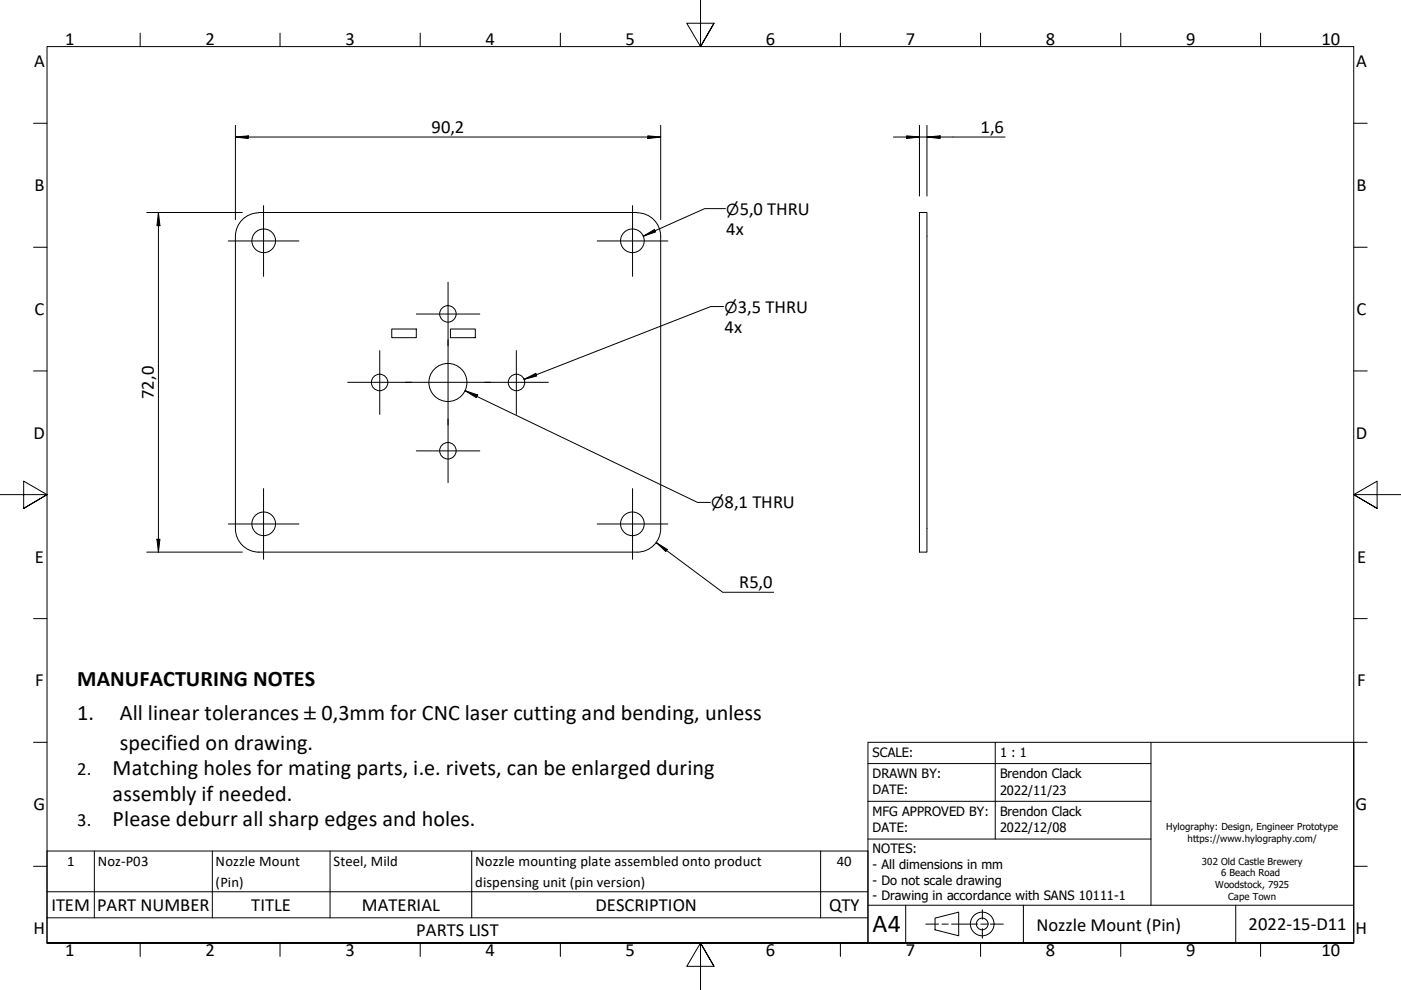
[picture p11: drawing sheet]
<svg xmlns="http://www.w3.org/2000/svg" width="297mm" height="210mm" viewBox="0 0 297 210" stroke-linecap="round" stroke-linejoin="round" font-family="sans-serif">
<!-- layer: Visible (Hylo) -->
<g fill="none" stroke="#000" stroke-width=".21">
<path d="M54.9 45.1h80.2M54.9 45.1a5 5 0 0 0-5 5v61.9M135.1 45.1a5 5 0 0 1 5 5v61.9M194.9 45.1h1.6v72h-1.6zM83.1 69.8h5.2v1.8h-5.2zM95.5 69.8h5.3v1.8h-5.3zM49.9 112.1a5 5 0 0 0 5 5M54.9 117.1h80.2M140.1 112.1a5 5 0 0 1-5 5"/>
<circle cx="55.9" cy="51.1" r="2.51"/>
<circle cx="134.1" cy="51.1" r="2.51"/>
<circle cx="95" cy="66.6" r="1.75"/>
<circle cx="80.5" cy="81.1" r="1.75"/>
<circle cx="95" cy="81.1" r="4"/>
<circle cx="95" cy="95.6" r="1.75"/>
<circle cx="109.5" cy="81.1" r="1.75"/>
<circle cx="55.9" cy="111.1" r="2.51"/>
<circle cx="134.1" cy="111.1" r="2.51"/>
</g>
<!-- layer: Symbol (Hylo) -->
<g fill="none" stroke="#000" stroke-width=".21">
<path d="M136.4 50.1l2.3-1.4 .3 .5zM153.8 44.2h-4.4l-13 5.9M153.4 65h-2.7l-39.6 15.4M98.6 82.8l2.7 .9-.3 .6zM98.6 82.8l49.3 23.7h2.7M111.1 80.4l2.5-1.2 .2 .5zM10 189.1h174v-8.7h-174v14.2M10 194.6v5.3h174v-5.3M20 180.4v14.2M45 180.4v14.2M70 180.4v14.2M100 180.4v14.2"/>
<path d="M174 180.4v14.2M184 189.1v5.5h-174"/>
</g>
<!-- layer: Border (Hylo) -->
<g fill="none" stroke="#000" stroke-width=".21">
<path d="M148.5 -.1v10l-2.9-5h5.8l-2.9 5 2.9-5M29.7 7v2.9M59.4 7v2.9M89.1 7v2.9M118.8 7v2.9M178.2 7v2.9M207.9 7v2.9M237.6 7v2.9M267.3 7v2.9M7.1 26.1h2.9M287 26.1h2.9M7.1 52.4h2.9"/>
<path d="M287 52.4h2.9M7.1 78.6h2.9M287 78.6h2.9M0 104.9h10l-5-2.9v5.8l5-2.9-5 2.9M297 104.9h-10l5-2.9v5.8l-5-2.9 5 2.9M7.1 131.2h2.9M287 131.2h2.9M7.1 157.4h2.9M287 157.4h2.9M7.1 183.7h2.9M10 199.9v-190h277v190h-277h277M29.7 199.9v2.9"/>
<path d="M59.4 199.9v2.9M89.1 199.9v2.9M118.8 199.9v2.9M178.2 199.9v2.9M207.9 199.9v2.9M237.6 199.9v2.9M267.3 199.9v2.9M287 183.7h2.9M151.4 204.9l-2.9-5 2.9 5h-5.8l2.9-5v10"/>
</g>
<!-- layer: Title (Hylo) -->
<g fill="none" stroke="#000" stroke-width=".21">
<path d="M184 157.4h103v42.5h-103zM211 157.4v20.5M244 157.4v34.5M184 177.9h60M184 169.9h60M184 161.9h60M184 191.9h103M192 191.9v8M196.3 195.9h2.7M198.2 194.7l5.1-1.3v5l-5.1-1.3zM199.7 195.9h1.3M201.7 195.9h5.6"/>
<path d="M208 195.9h1.3M208.3 192.9v2M208.3 196.9v2M210 195.9h2.7M217 191.9v8M262 191.9v8"/>
<circle cx="208.2" cy="195.9" r="2.51"/>
<circle cx="208.2" cy="195.9" r="1.24"/>
</g>
<!-- layer: Dimension (Hylo) -->
<g fill="none" stroke="#000" stroke-width=".21">
<path d="M49.9 29.1l2.7-.3v.6zM49.9 29.1h90.2M49.9 26.6v20M137.4 28.8l2.7 .3-2.7 .3zM140.1 26.6v20M189.4 29.1h23.7M192.2 28.8l2.7 .3-2.7 .3zM194.9 26.6v15M196.5 29.1l2.8-.3v.6zM196.5 26.6v15M31.1 45.1h20.3M33.6 45.1l.3 2.8h-.6z"/>
<path d="M33.6 45.1v72M31.1 117.1h20.3M33.3 114.3h.6l-.3 2.8zM139.1 115l2.4 1.5-.3 .4zM139.1 115l14.1 10.6h10.8"/>
</g>
<g fill="#000">
<path d="M49.9 29.1l2.7-.3v.6z" fill-rule="evenodd"/>
<path d="M137.4 28.8l2.7 .3-2.7 .3z" fill-rule="evenodd"/>
<path d="M192.2 28.8l2.7 .3-2.7 .3z" fill-rule="evenodd"/>
<path d="M196.5 29.1l2.8-.3v.6z" fill-rule="evenodd"/>
<path d="M33.6 45.1l.3 2.8h-.6z" fill-rule="evenodd"/>
<path d="M33.3 114.3h.6l-.3 2.8z" fill-rule="evenodd"/>
<path d="M139.1 115l2.4 1.5-.3 .4z" fill-rule="evenodd"/>
</g>
<!-- layer: Symbol (Hylo) -->
<g fill="#000">
<path d="M136.4 50.1l2.3-1.4 .3 .5z" fill-rule="evenodd"/>
<path d="M111.1 80.4l2.5-1.2 .2 .5z" fill-rule="evenodd"/>
<path d="M98.6 82.8l2.7 .9-.3 .6z" fill-rule="evenodd"/>
</g>
<!-- layer: Center Mark (Hylo) -->
<g fill="none" stroke="#000" stroke-width=".21">
<path d="M48.4 51.1h15M55.9 43.6v15M95 59.9v13.4M126.6 51.1h15M134.1 43.6v15M80.5 74.3v13.6M88.3 66.6h13.4M95 72v18.1M109.5 74.3v13.6M73.7 81.1h13.5M85.9 81.1h18.1M88.3 95.6h13.4"/>
<path d="M95 88.8v13.5M102.7 81.1h13.6M48.4 111.1h15M55.9 103.6v15M126.6 111.1h15M134.1 103.6v15"/>
</g>
<text font-size="5.5" x="185" y="197.6">A4</text>
<g font-size="4.7">
<text x="16.4" y="145.4">MANUFACTURING NOTES</text>
<text x="16.4" y="152.7">1.</text>
<text x="25.4" y="152.7">All linear tolerances</text>
<text x="68.1" y="152.7">0,3mm for CNC laser cutting and bending, unless</text>
<text x="25.4" y="159">specified on drawing.</text>
<text x="23.9" y="164.4">Matching holes for mating parts, i.e. rivets, can be enlarged during</text>
<text x="23.9" y="169.8">assembly if needed.</text>
<text x="23.9" y="175.2">Please deburr all sharp edges and holes.</text>
</g>
<g font-size="3.9">
<text x="13.8" y="9.5">1</text>
<text x="43.6" y="9.5">2</text>
<text x="73.3" y="9.5">3</text>
<text x="102.9" y="9.5">4</text>
<text x="132.7" y="9.5">5</text>
<text x="162.4" y="9.5">6</text>
<text x="192" y="9.5">7</text>
<text x="221.7" y="9.5">8</text>
<text x="251.5" y="9.5">9</text>
<text x="280.2" y="9.5">10</text>
<text x="7.2" y="14.3">A</text>
<text x="287.5" y="14.3">A</text>
<text x="91.5" y="28.1">90,2</text>
<text x="207.9" y="28.1">1,6</text>
<text x="7.3" y="40.5">B</text>
<text x="287.6" y="40.5">B</text>
<text x="156.8" y="45.5">5,0 THRU</text>
<text x="154" y="49.9">4x</text>
<text x="7.3" y="66.8">C</text>
<text x="153.6" y="70.6">4x</text>
<text x="156.5" y="66.3">3,5 THRU</text>
<text x="287.6" y="66.8">C</text>
<text x="32.6" y="84.6" transform="rotate(-90 32.6 84.6)">72,0</text>
<text x="7.1" y="93">D</text>
<text x="287.5" y="93">D</text>
<text x="153.6" y="107.8">8,1 THRU</text>
<text x="7.4" y="119.3">E</text>
<text x="287.7" y="119.3">E</text>
<text x="156.7" y="124.6">R5,0</text>
<text x="7.4" y="145.5">F</text>
<text x="287.7" y="145.5">F</text>
<text x="64.5" y="152.7">±</text>
<text x="16.4" y="164.4">2.</text>
<text x="7.1" y="171.8">G</text>
<text x="287.4" y="171.8">G</text>
<text x="16.4" y="175.2">3.</text>
<text x="10.9" y="193.1">ITEM</text>
<text x="20.6" y="193.1">PART NUMBER</text>
<text x="53.3" y="193.1">TITLE</text>
<text x="76.7" y="193.1">MATERIAL</text>
<text x="126.2" y="193.1">DESCRIPTION</text>
<text x="175.8" y="193.1">QTY</text>
<text x="219.8" y="197.4">Nozzle Mount (Pin)</text>
<text x="264.7" y="197.2">2022-15-D11</text>
<text x="7.1" y="198">H</text>
<text x="13.8" y="202.8">1</text>
<text x="43.6" y="202.8">2</text>
<text x="73.3" y="202.8">3</text>
<text x="88.3" y="198.5">PARTS LIST</text>
<text x="102.9" y="202.8">4</text>
<text x="132.7" y="202.8">5</text>
<text x="162.4" y="202.8">6</text>
<text x="192" y="202.8">7</text>
<text x="221.7" y="202.8">8</text>
<text x="251.5" y="202.8">9</text>
<text x="280.2" y="202.8">10</text>
<text x="287.4" y="198">H</text>
</g>
<g font-size="3.2">
<text x="154" y="45.5">⌀</text>
<text x="153.6" y="66.3">⌀</text>
<text x="150.8" y="107.8">⌀</text>
</g>
<g font-size="3.1">
<text x="14.2" y="183.6">1</text>
<text x="20.8" y="183.6">Noz-P03</text>
<text x="45.7" y="183.7">Nozzle Mount</text>
<text x="70.7" y="183.7">Steel, Mild</text>
<text x="100.8" y="183.7">Nozzle mounting plate assembled onto product</text>
<text x="177.4" y="183.6">40</text>
<text x="45.7" y="188">(Pin)</text>
<text x="100.8" y="188">dispensing unit (pin version)</text>
</g>
<g font-size="2.7">
<text x="185" y="160.4">SCALE:</text>
<text x="212" y="160.4">1 : 1</text>
<text x="185" y="164.9">DRAWN BY:</text>
<text x="212" y="165">Brendon Clack</text>
<text x="185" y="168.4">DATE:</text>
<text x="185" y="172.9">MFG APPROVED BY:</text>
<text x="212" y="173">Brendon Clack</text>
<text x="212" y="168.5">2022/11/23</text>
<text x="185" y="176.4">DATE:</text>
<text x="212" y="176.5">2022/12/08</text>
<text x="185" y="180.9">NOTES:</text>
<text x="185" y="184.2">- All dimensions in mm</text>
<text x="185" y="187.6">- Do not scale drawing</text>
<text x="185" y="190.9">- Drawing in accordance with SANS 10111-1</text>
</g>
<g font-size="2">
<text x="247.3" y="176">Hylography: Design, Engineer Prototype</text>
<text x="251.8" y="178.5">https://www.hylography.com/</text>
<text x="254.8" y="183.4">302 Old Castle Brewery</text>
<text x="258.9" y="185.8">6 Beach Road</text>
<text x="257.6" y="188.3">Woodstock, 7925</text>
<text x="260.4" y="190.8">Cape Town</text>
</g>
</svg>
